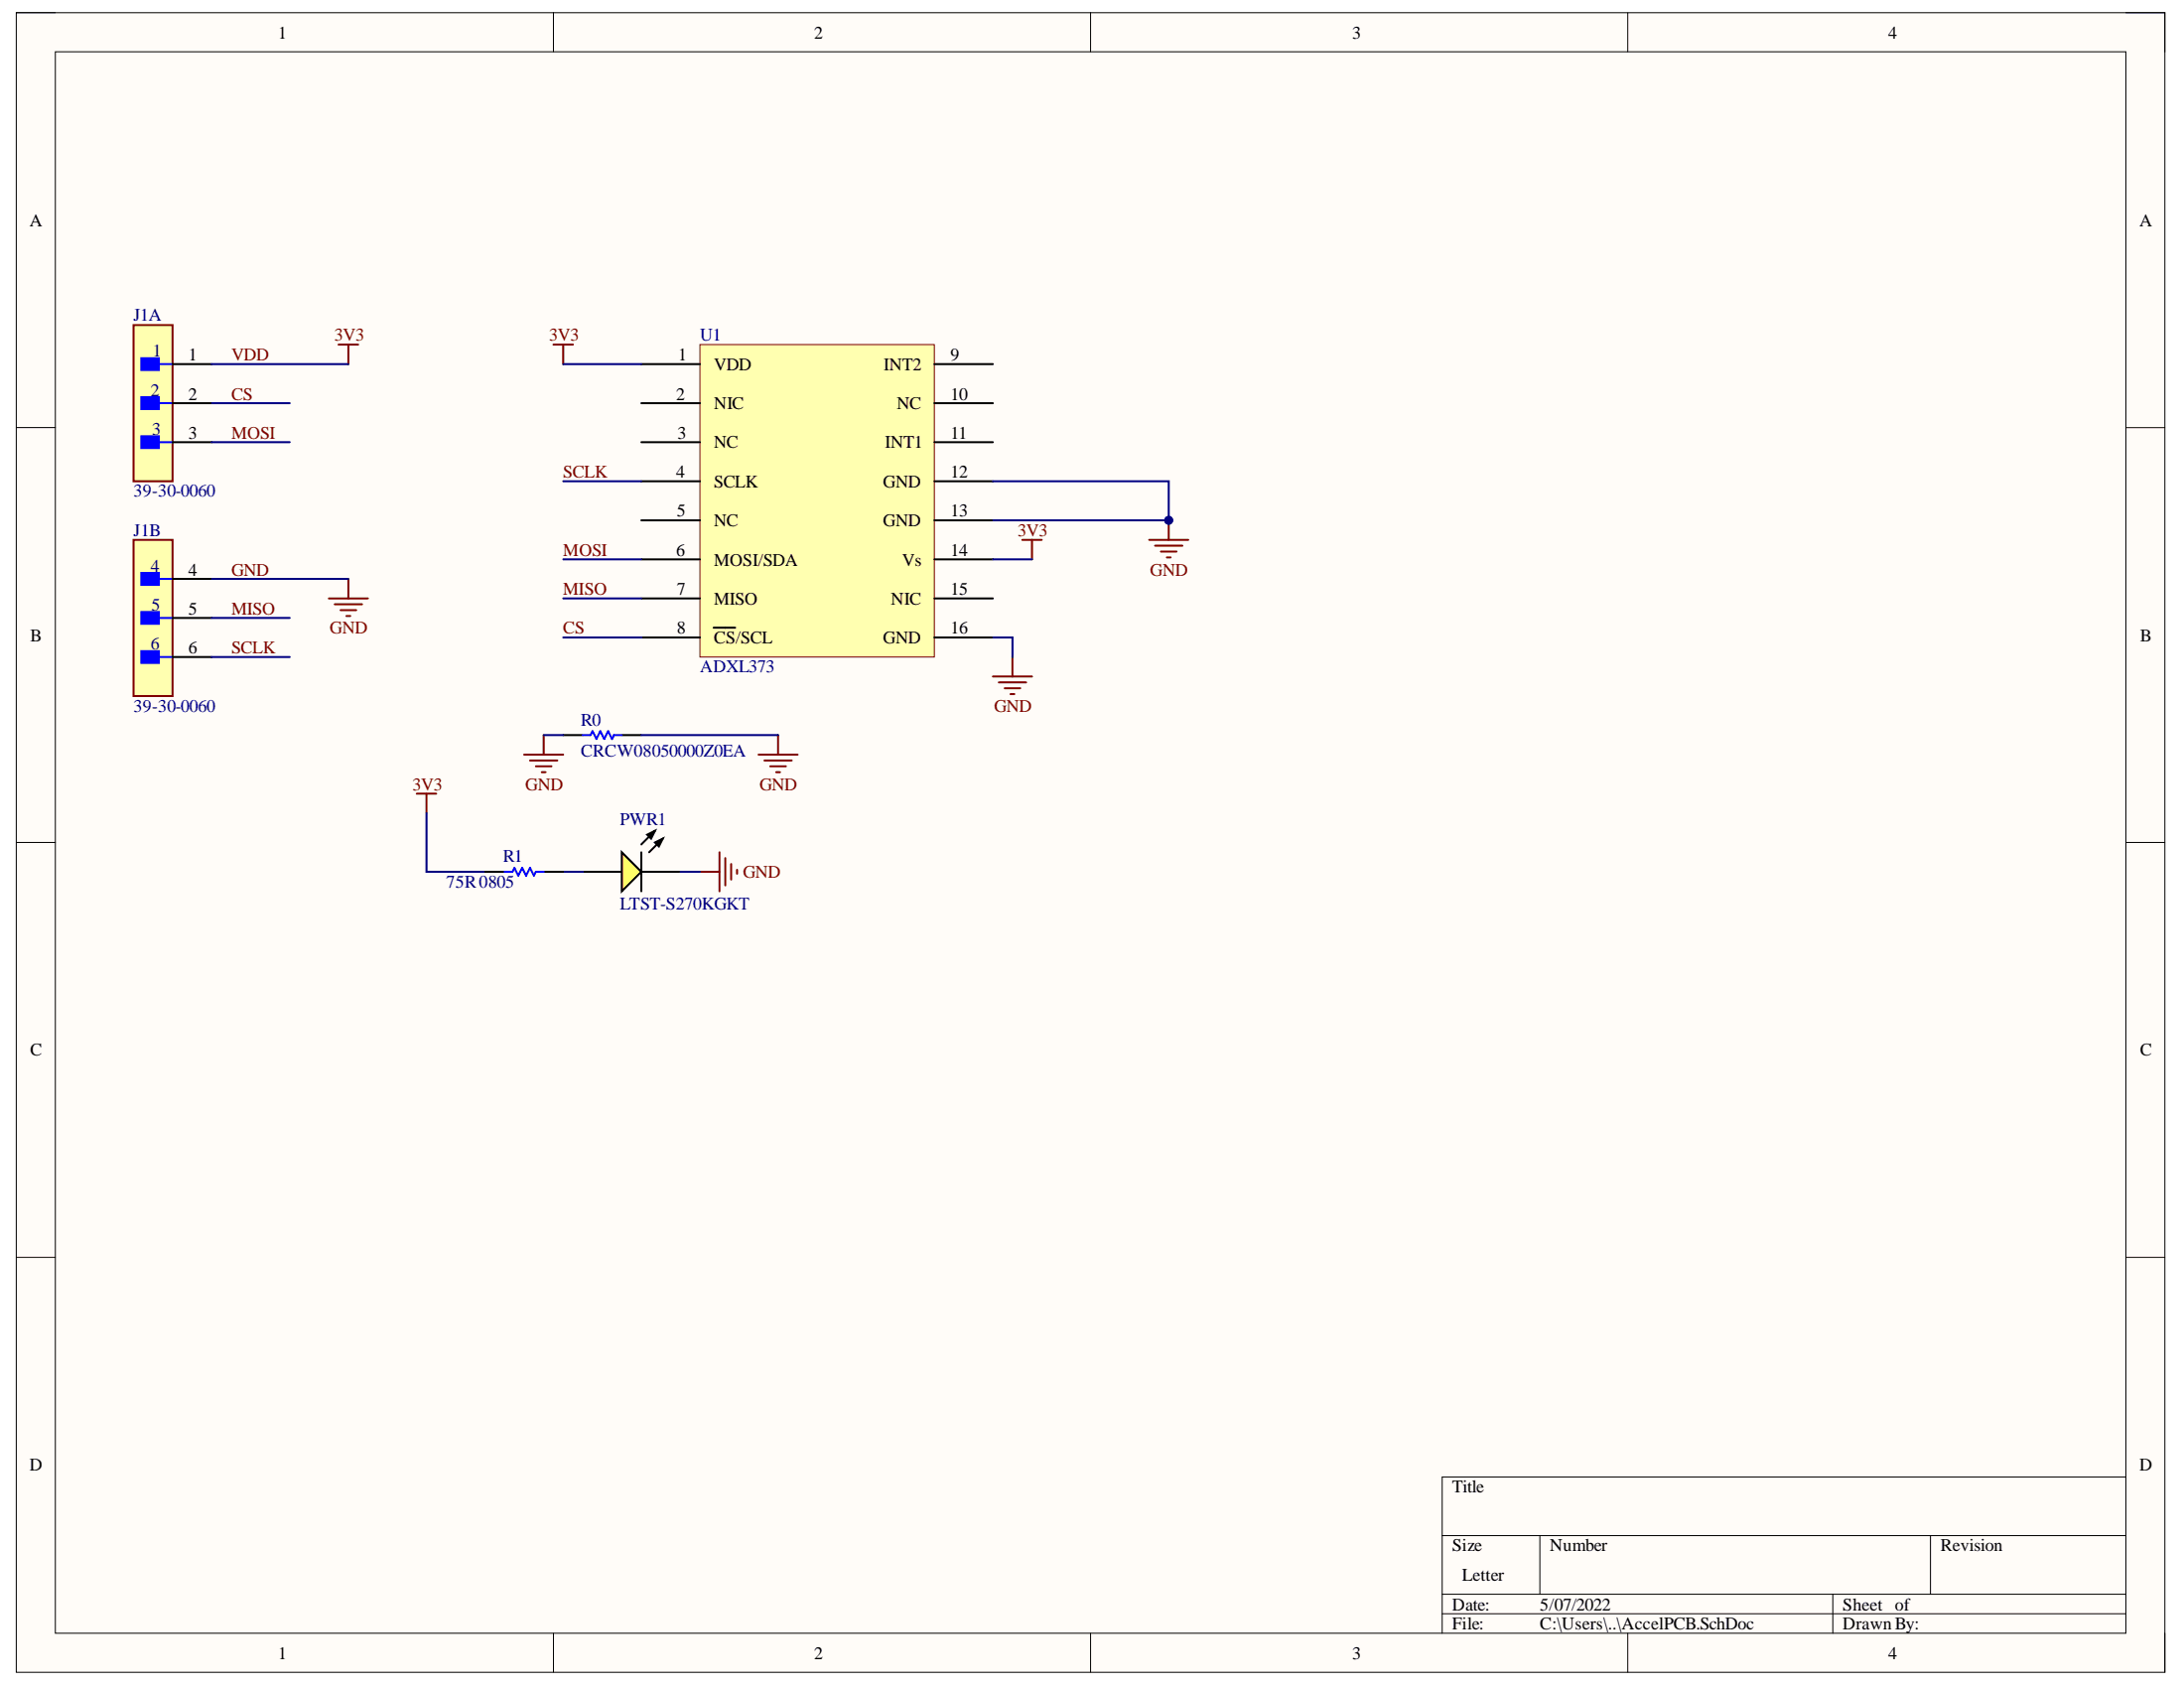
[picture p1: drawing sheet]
<svg xmlns="http://www.w3.org/2000/svg" width="279mm" height="216mm" viewBox="0 0 279 216" stroke-linecap="round" stroke-linejoin="round" font-family="sans-serif">
<path d="M2.1 1.6h274.9v212.3h-274.9z" fill-rule="evenodd" fill="#fffcf8"/>
<path d="M2.1 1.6h274.9v212.3h-274.9z" fill="none" stroke="#000" stroke-width=".13"/>
<path d="M7.1 6.6h264.9v202.3h-264.9z" fill-rule="evenodd" fill="#fffcf8"/>
<g fill="none" stroke="#000" stroke-width=".13">
<path d="M2.1 1.6h5M7.1 6.6h264.9v202.3h-264.9zM70.8 1.6v5M139.5 1.6v5M208.2 1.6v5M272 1.6h5v5M2.1 54.7h5M272 54.7h5M2.1 107.8h5M272 107.8h5M2.1 160.8h5M272 160.8h5"/>
<path d="M184.5 196.4h87.5M197 196.4v7.5M247 196.4v7.5M272 188.9h-87.5v20M70.8 208.9v5M139.5 208.9v5M184.5 203.9h87.5M184.5 206.4h87.5M208.2 208.9v5M234.5 203.9v5M277 208.9v5"/>
</g>
<path d="M17.1 41.6h5v20h-5z" fill-rule="evenodd" fill="#ffffb0"/>
<path d="M17.1 41.6h5v20h-5z" fill="none" stroke="#800000" stroke-width=".25"/>
<path d="M18.1 45.8h2.2v1.5h-2.2z" fill-rule="evenodd" fill="#00f"/>
<path d="M18.1 45.8h2.2v1.5h-2.2zM20.3 46.6h1.8" fill="none" stroke="#00f" stroke-width=".25"/>
<path d="M18.1 50.8h2.2v1.5h-2.2z" fill-rule="evenodd" fill="#00f"/>
<path d="M18.1 50.8h2.2v1.5h-2.2zM20.3 51.6h1.8" fill="none" stroke="#00f" stroke-width=".25"/>
<path d="M18.1 55.8h2.2v1.5h-2.2z" fill-rule="evenodd" fill="#00f"/>
<path d="M18.1 55.8h2.2v1.5h-2.2zM20.3 56.6h1.8" fill="none" stroke="#00f" stroke-width=".25"/>
<path d="M22.1 46.6h5M22.1 51.6h5M22.1 56.6h5" fill="none" stroke="#000" stroke-width=".25"/>
<path d="M17.1 69.1h5v19.9h-5z" fill-rule="evenodd" fill="#ffffb0"/>
<path d="M17.1 69.1h5v19.9h-5z" fill="none" stroke="#800000" stroke-width=".25"/>
<path d="M18.1 73.3h2.2v1.5h-2.2z" fill-rule="evenodd" fill="#00f"/>
<path d="M18.1 73.3h2.2v1.5h-2.2zM20.3 74h1.8" fill="none" stroke="#00f" stroke-width=".25"/>
<path d="M18.1 78.3h2.2v1.5h-2.2z" fill-rule="evenodd" fill="#00f"/>
<path d="M18.1 78.3h2.2v1.5h-2.2zM20.3 79h1.8" fill="none" stroke="#00f" stroke-width=".25"/>
<path d="M18.1 83.3h2.2v1.5h-2.2z" fill-rule="evenodd" fill="#00f"/>
<path d="M18.1 83.3h2.2v1.5h-2.2zM20.3 84h1.8" fill="none" stroke="#00f" stroke-width=".25"/>
<path d="M22.1 74h5M22.1 79h5M22.1 84h5" fill="none" stroke="#000" stroke-width=".25"/>
<path d="M43.3 44.1h2.5M44.6 44.1v2.5M42.1 76.5h5M42.8 77.3h3.5M43.6 78h2M44.3 78.8h.5M44.6 74v2.5" fill="none" stroke="#800000" stroke-width=".25"/>
<path d="M89.5 44.1h30v39.9h-30z" fill-rule="evenodd" fill="#ffffb0"/>
<path d="M89.5 44.1h30v39.9h-30z" fill="none" stroke="#800000" stroke-width=".13"/>
<g fill="none" stroke="#000" stroke-width=".25">
<path d="M82 46.6h7.5M82 51.6h7.5M82 56.6h7.5M119.5 46.6h7.5M119.5 51.6h7.5M119.5 56.6h7.5M82 61.6h7.5M82 66.6h7.5M82 71.5h7.5M82 76.5h7.5M119.5 61.6h7.5M119.5 66.6h7.5"/>
<path d="M119.5 71.5h7.5M119.5 76.5h7.5M82 81.5h7.5M91.3 80.3h2.8M119.5 81.5h7.5"/>
</g>
<path d="M70.8 44.1h2.5M72.1 44.1v2.5M147 69.1h5M147.8 69.8h3.5M148.5 70.5h2M149.3 71.3h.5M149.5 66.6v2.5" fill="none" stroke="#800000" stroke-width=".25"/>
<circle cx="149.5" cy="66.6" r=".5" fill="#000080"/>
<circle cx="149.5" cy="66.6" r=".5" fill="none" stroke="#000080" stroke-width=".13"/>
<path d="M27.1 46.6h17.5M27.1 51.6h10M27.1 56.6h10M72.1 46.6h9.9M27.1 74h17.5M27.1 79h10M127 61.6h22.5v5h-22.5M27.1 84h10" fill="none" stroke="#000080" stroke-width=".25"/>
<circle cx="149.5" cy="66.6" r=".5" fill="#000080"/>
<circle cx="149.5" cy="66.6" r=".5" fill="none" stroke="#000080" stroke-width=".13"/>
<path d="M130.8 69.1h2.5M132 69.1v2.4M127 86.5h5M127.8 87.3h3.5M128.5 88h2M129.3 88.8h.5M129.5 84v2.5M89.5 111.5h2.5M92 109v5M92.8 109.8v3.5M93.5 110.5v2M94.3 111.3v.5" fill="none" stroke="#800000" stroke-width=".25"/>
<path d="M72.1 71.5h9.9M72.1 61.6h9.9M72.1 76.5h9.9M127 71.5h5M72.1 81.5h9.9M127 81.5h2.5v2.5" fill="none" stroke="#000080" stroke-width=".25"/>
<path d="M74.6 111.5h4.9M82 111.5h5" fill="none" stroke="#000" stroke-width=".25"/>
<path d="M79.5 109l2.5 2.5-2.5 2.5z" fill="#ff0"/>
<path d="M72.1 94h2.5M79.5 94h2.5M62.1 111.5h2.5M69.6 111.5h2.5M79.5 109l2.5 2.5-2.5 2.5zM82 109v5M82.8 106.8l1-.5-.5 1zM83.8 107.8l1-.5-.5 1zM83.8 106.3l-1.8 1.7M84.8 107.3l-1.8 1.7" fill="none" stroke="#000" stroke-width=".25"/>
<path d="M82.8 106.8l1-.5-.5 1zM83.8 107.8l1-.5-.5 1z" fill="#000"/>
<path d="M67.1 96.5h5M67.8 97.3h3.5M68.6 98h2M69.3 98.8h.5M69.6 94v2.5M97 96.5h5M97.8 97.3h3.5M98.5 98h2M99.3 98.8h.5M99.5 94v2.5M53.3 101.5h2.5M54.6 101.5v2.5" fill="none" stroke="#800000" stroke-width=".25"/>
<path d="M69.6 94h2.5M82 94h17.5M54.6 104v7.5h7.5M72.1 111.5h2.5M87 111.5h2.5" fill="none" stroke="#000080" stroke-width=".25"/>
<path d="M74.6 94h1l.2-.5 .5 1 .5-1 .5 1 .5-1 .5 1 .2-.5h1M64.6 111.5h1l.2-.5 .5 1 .5-1 .5 1 .5-1 .5 1 .3-.5h1" fill="none" stroke="#00f" stroke-width=".25"/>
<g font-size="2.3">
<text x="35.6" y="4.9">1</text>
<text x="104.2" y="4.9">2</text>
<text x="173" y="4.9">3</text>
<text x="241.6" y="4.9">4</text>
<text x="3.8" y="28.9">A</text>
<text x="273.7" y="28.9">A</text>
<text x="24.1" y="46.1">1</text>
<text x="86.8" y="46.1">1</text>
<text x="91.3" y="47.3">VDD</text>
<text x="113.1" y="47.3">INT2</text>
<text x="121.6" y="46.1">9</text>
<text x="24.1" y="51.1">2</text>
<text x="86.5" y="51.1">2</text>
<text x="91.3" y="52.3">NIC</text>
<text x="114.7" y="52.3">NC</text>
<text x="121.6" y="51.1">10</text>
<text x="24.1" y="56.1">3</text>
<text x="86.7" y="56.1">3</text>
<text x="91.3" y="57.3">NC</text>
<text x="113.2" y="57.3">INT1</text>
<text x="121.6" y="56.1">11</text>
<text x="86.5" y="61.1">4</text>
<text x="91.3" y="62.4">SCLK</text>
<text x="113" y="62.4">GND</text>
<text x="121.6" y="61.1">12</text>
<text x="86.5" y="71.1">6</text>
<text x="86.6" y="66.1">5</text>
<text x="91.3" y="67.4">NC</text>
<text x="113" y="67.4">GND</text>
<text x="121.6" y="66.1">13</text>
<text x="121.6" y="71.1">14</text>
<text x="24.1" y="73.6">4</text>
<text x="86.6" y="76.1">7</text>
<text x="91.3" y="72.3">MOSI/SDA</text>
<text x="91.3" y="77.3">MISO</text>
<text x="114" y="77.3">NIC</text>
<text x="115.4" y="72.3">Vs</text>
<text x="121.6" y="76.1">15</text>
<text x="3.9" y="82">B</text>
<text x="24.1" y="78.6">5</text>
<text x="24.1" y="83.6">6</text>
<text x="86.6" y="81.1">8</text>
<text x="91.3" y="82.3">CS/SCL</text>
<text x="113" y="82.3">GND</text>
<text x="121.6" y="81.1">16</text>
<text x="273.8" y="82">B</text>
<text x="3.9" y="135">C</text>
<text x="273.8" y="135">C</text>
<text x="3.8" y="188.1">D</text>
<text x="185.8" y="190.9">Title</text>
<text x="273.7" y="188.1">D</text>
<text x="185.8" y="198.4">Size</text>
<text x="187" y="202.1">Letter</text>
<text x="198.3" y="198.4">Number</text>
<text x="248.3" y="198.4">Revision</text>
<text x="185.8" y="205.9">Date:</text>
<text x="185.8" y="208.4">File:</text>
<text x="197" y="205.9">5/07/2022</text>
<text x="197" y="208.4">C:\Users\..\AccelPCB.SchDoc</text>
<text x="235.7" y="205.9">Sheet of</text>
<text x="235.7" y="208.4">DrawnBy:</text>
<text x="35.6" y="212.2">1</text>
<text x="104.2" y="212.2">2</text>
<text x="173" y="212.2">3</text>
<text x="241.6" y="212.2">4</text>
</g>
<g font-size="2.3" fill="#000080">
<text x="17.1" y="41.1">J1A</text>
<text x="19.5" y="45.6">1</text>
<text x="89.5" y="43.6">U1</text>
<text x="19.3" y="50.6">2</text>
<text x="19.4" y="55.6">3</text>
<text x="17.1" y="63.6">39-30-0060</text>
<text x="17.1" y="68.5">J1B</text>
<text x="19.3" y="73.1">4</text>
<text x="19.3" y="83.1">6</text>
<text x="19.4" y="78.1">5</text>
<text x="89.5" y="86">ADXL373</text>
<text x="17.1" y="91">39-30-0060</text>
<text x="74.3" y="92.8">R0</text>
<text x="74.3" y="96.8">CRCW08050000Z0EA</text>
<text x="79.3" y="105.6">PWR1</text>
<text x="57.1" y="113.5">75R0805</text>
<text x="64.3" y="110.3">R1</text>
<text x="79.3" y="116.3">LTST-S270KGKT</text>
</g>
<g font-size="2.3" fill="#800000">
<text x="29.6" y="46.1">VDD</text>
<text x="42.8" y="43.6">3V3</text>
<text x="70.3" y="43.6">3V3</text>
<text x="29.6" y="51.1">CS</text>
<text x="29.6" y="56.1">MOSI</text>
<text x="72" y="61.1">SCLK</text>
<text x="72" y="71.1">MOSI</text>
<text x="130.2" y="68.5">3V3</text>
<text x="29.6" y="73.6">GND</text>
<text x="72" y="76.1">MISO</text>
<text x="147.1" y="73.6">GND</text>
<text x="29.6" y="78.6">MISO</text>
<text x="29.6" y="83.6">SCLK</text>
<text x="42.2" y="81.1">GND</text>
<text x="72" y="81.1">CS</text>
<text x="127.2" y="91">GND</text>
<text x="52.8" y="101.1">3V3</text>
<text x="67.2" y="101.1">GND</text>
<text x="97.2" y="101.1">GND</text>
<text x="95" y="112.3">GND</text>
</g>
</svg>
